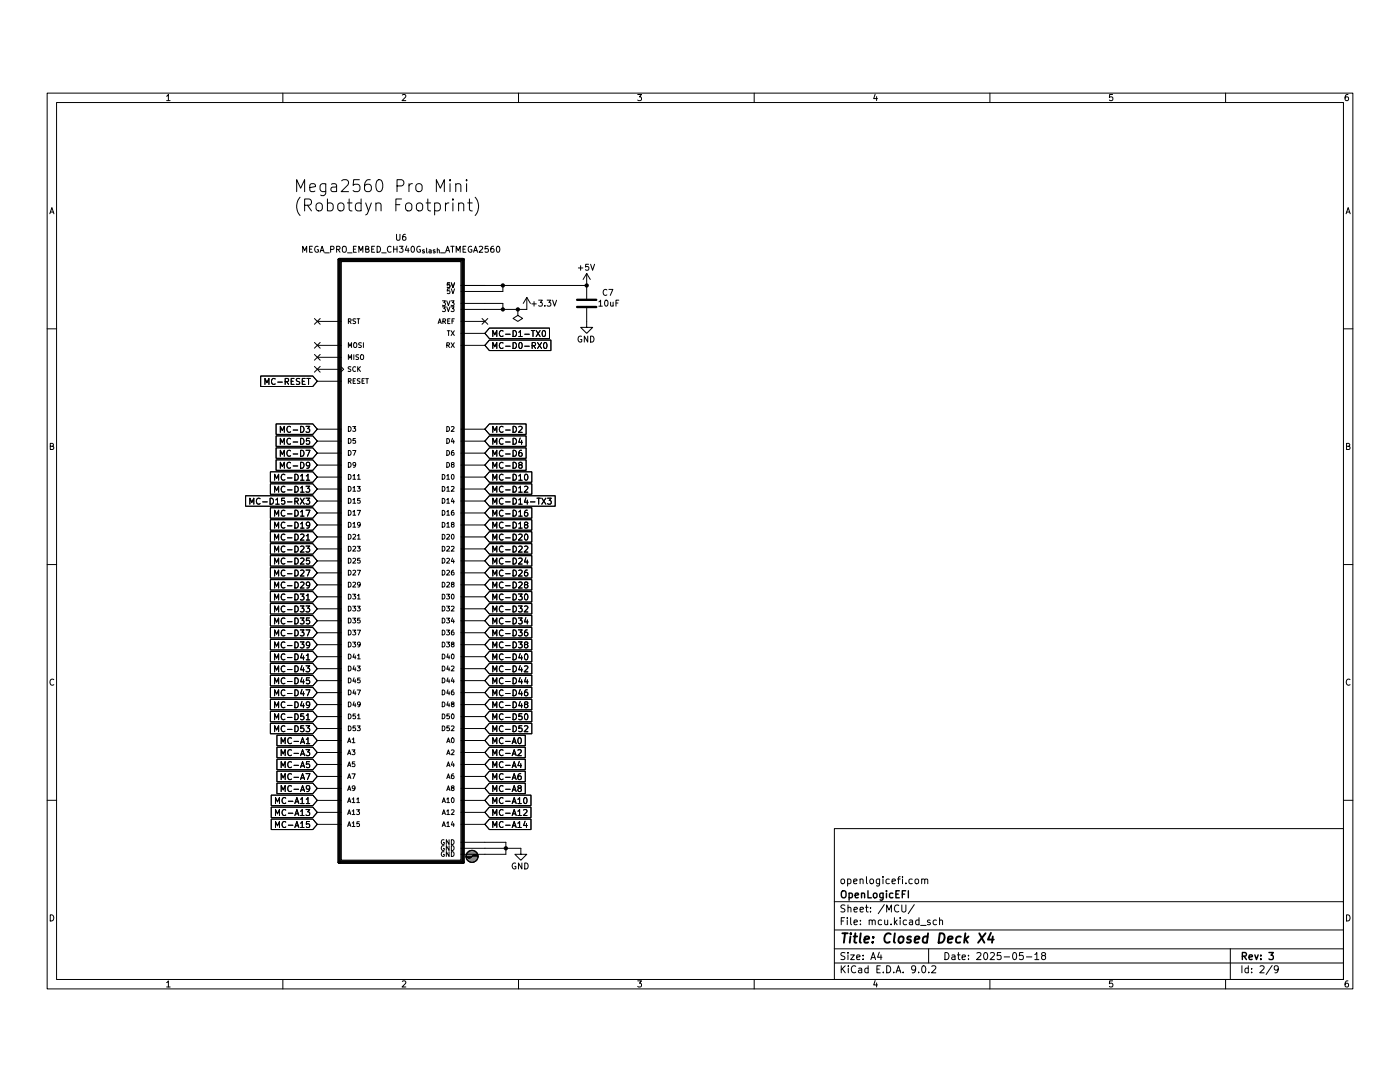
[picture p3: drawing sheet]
(kicad_sch
 (version 20250114)
 (generator "eeschema")
 (generator_version "9.0")
 (paper "A4")
 (title_block
  (title "Closed Deck X4")
  (date "2025-05-18")
  (rev "3")
  (company "OpenLogicEFI")
  (comment 1 "openlogicefi.com"))
 (lib_symbols
  (symbol "Arduino_Mega_Pro_2560:MEGA_PRO_EMBED_CH340G_/_ATMEGA2560"
   (pin_numbers (hide yes))
   (pin_names
    (offset 1.016)) (exclude_from_sim no) (in_bom yes) (on_board yes)
   (property "Reference" "U6" (at 0 68.58 0) (effects (font (size 1.27 1.27))))
   (property "Value" "MEGA_PRO_EMBED_CH340G_{slash}_ATMEGA2560" (at 0 66.04 0) (effects (font (size 1.27 1.27))))
   (property "Footprint" "Detonation:Arduino_Mega_Mini_2560_SmallCrtYd_NoVin" (at 0 0 0) (effects (font (size 1.27 1.27)) (justify left bottom) (hide yes)))
   (property "Datasheet" "" (at 0 0 0) (effects (font (size 1.27 1.27)) (justify left bottom) (hide yes)))
   (property "Description" "" (at 0 0 0) (effects (font (size 1.27 1.27)) (hide yes)))
   (property "ki_locked" "" (at 0 0 0) (effects (font (size 1.27 1.27))))
   (symbol "MEGA_PRO_EMBED_CH340G_/_ATMEGA2560_0_0"
    (rectangle (start -12.7 -63.5) (end 12.7 63.5) (stroke (width 0.254) (type default)) (fill (type background)))
    (pin input line (at -17.78 50.8 0) (length 5.08) (name "RST" (effects (font (size 1.016 1.016)))) (number "RST" (effects (font (size 1.016 1.016)))))
    (pin bidirectional line (at -17.78 45.72 0) (length 5.08) (name "MOSI" (effects (font (size 1.016 1.016)))) (number "MOSI" (effects (font (size 1.016 1.016)))))
    (pin bidirectional line (at -17.78 43.18 0) (length 5.08) (name "MISO" (effects (font (size 1.016 1.016)))) (number "MISO" (effects (font (size 1.016 1.016)))))
    (pin bidirectional clock (at -17.78 40.64 0) (length 5.08) (name "SCK" (effects (font (size 1.016 1.016)))) (number "SCK" (effects (font (size 1.016 1.016)))))
    (pin input line (at -17.78 38.1 0) (length 5.08) (name "RESET" (effects (font (size 1.016 1.016)))) (number "RESET" (effects (font (size 1.016 1.016)))))
    (pin bidirectional line (at -17.78 27.94 0) (length 5.08) (name "D3" (effects (font (size 1.016 1.016)))) (number "D3" (effects (font (size 1.016 1.016)))))
    (pin bidirectional line (at -17.78 25.4 0) (length 5.08) (name "D5" (effects (font (size 1.016 1.016)))) (number "D5" (effects (font (size 1.016 1.016)))))
    (pin bidirectional line (at -17.78 22.86 0) (length 5.08) (name "D7" (effects (font (size 1.016 1.016)))) (number "D7" (effects (font (size 1.016 1.016)))))
    (pin bidirectional line (at -17.78 20.32 0) (length 5.08) (name "D9" (effects (font (size 1.016 1.016)))) (number "D9" (effects (font (size 1.016 1.016)))))
    (pin bidirectional line (at -17.78 17.78 0) (length 5.08) (name "D11" (effects (font (size 1.016 1.016)))) (number "D11" (effects (font (size 1.016 1.016)))))
    (pin bidirectional line (at -17.78 15.24 0) (length 5.08) (name "D13" (effects (font (size 1.016 1.016)))) (number "D13" (effects (font (size 1.016 1.016)))))
    (pin bidirectional line (at -17.78 12.7 0) (length 5.08) (name "D15" (effects (font (size 1.016 1.016)))) (number "D15" (effects (font (size 1.016 1.016)))))
    (pin bidirectional line (at -17.78 10.16 0) (length 5.08) (name "D17" (effects (font (size 1.016 1.016)))) (number "D17" (effects (font (size 1.016 1.016)))))
    (pin bidirectional line (at -17.78 7.62 0) (length 5.08) (name "D19" (effects (font (size 1.016 1.016)))) (number "D19" (effects (font (size 1.016 1.016)))))
    (pin bidirectional line (at -17.78 5.08 0) (length 5.08) (name "D21" (effects (font (size 1.016 1.016)))) (number "D21" (effects (font (size 1.016 1.016)))))
    (pin bidirectional line (at -17.78 2.54 0) (length 5.08) (name "D23" (effects (font (size 1.016 1.016)))) (number "D23" (effects (font (size 1.016 1.016)))))
    (pin bidirectional line (at -17.78 0 0) (length 5.08) (name "D25" (effects (font (size 1.016 1.016)))) (number "D25" (effects (font (size 1.016 1.016)))))
    (pin bidirectional line (at -17.78 -2.54 0) (length 5.08) (name "D27" (effects (font (size 1.016 1.016)))) (number "D27" (effects (font (size 1.016 1.016)))))
    (pin bidirectional line (at -17.78 -5.08 0) (length 5.08) (name "D29" (effects (font (size 1.016 1.016)))) (number "D29" (effects (font (size 1.016 1.016)))))
    (pin bidirectional line (at -17.78 -7.62 0) (length 5.08) (name "D31" (effects (font (size 1.016 1.016)))) (number "D31" (effects (font (size 1.016 1.016)))))
    (pin bidirectional line (at -17.78 -10.16 0) (length 5.08) (name "D33" (effects (font (size 1.016 1.016)))) (number "D33" (effects (font (size 1.016 1.016)))))
    (pin bidirectional line (at -17.78 -12.7 0) (length 5.08) (name "D35" (effects (font (size 1.016 1.016)))) (number "D35" (effects (font (size 1.016 1.016)))))
    (pin bidirectional line (at -17.78 -15.24 0) (length 5.08) (name "D37" (effects (font (size 1.016 1.016)))) (number "D37" (effects (font (size 1.016 1.016)))))
    (pin bidirectional line (at -17.78 -17.78 0) (length 5.08) (name "D39" (effects (font (size 1.016 1.016)))) (number "D39" (effects (font (size 1.016 1.016)))))
    (pin bidirectional line (at -17.78 -20.32 0) (length 5.08) (name "D41" (effects (font (size 1.016 1.016)))) (number "D41" (effects (font (size 1.016 1.016)))))
    (pin bidirectional line (at -17.78 -22.86 0) (length 5.08) (name "D43" (effects (font (size 1.016 1.016)))) (number "D43" (effects (font (size 1.016 1.016)))))
    (pin bidirectional line (at -17.78 -25.4 0) (length 5.08) (name "D45" (effects (font (size 1.016 1.016)))) (number "D45" (effects (font (size 1.016 1.016)))))
    (pin bidirectional line (at -17.78 -27.94 0) (length 5.08) (name "D47" (effects (font (size 1.016 1.016)))) (number "D47" (effects (font (size 1.016 1.016)))))
    (pin bidirectional line (at -17.78 -30.48 0) (length 5.08) (name "D49" (effects (font (size 1.016 1.016)))) (number "D49" (effects (font (size 1.016 1.016)))))
    (pin bidirectional line (at -17.78 -33.02 0) (length 5.08) (name "D51" (effects (font (size 1.016 1.016)))) (number "D51" (effects (font (size 1.016 1.016)))))
    (pin bidirectional line (at -17.78 -35.56 0) (length 5.08) (name "D53" (effects (font (size 1.016 1.016)))) (number "D53" (effects (font (size 1.016 1.016)))))
    (pin bidirectional line (at -17.78 -38.1 0) (length 5.08) (name "A1" (effects (font (size 1.016 1.016)))) (number "A1" (effects (font (size 1.016 1.016)))))
    (pin bidirectional line (at -17.78 -40.64 0) (length 5.08) (name "A3" (effects (font (size 1.016 1.016)))) (number "A3" (effects (font (size 1.016 1.016)))))
    (pin bidirectional line (at -17.78 -43.18 0) (length 5.08) (name "A5" (effects (font (size 1.016 1.016)))) (number "A5" (effects (font (size 1.016 1.016)))))
    (pin bidirectional line (at -17.78 -45.72 0) (length 5.08) (name "A7" (effects (font (size 1.016 1.016)))) (number "A7" (effects (font (size 1.016 1.016)))))
    (pin bidirectional line (at -17.78 -48.26 0) (length 5.08) (name "A9" (effects (font (size 1.016 1.016)))) (number "A9" (effects (font (size 1.016 1.016)))))
    (pin bidirectional line (at -17.78 -50.8 0) (length 5.08) (name "A11" (effects (font (size 1.016 1.016)))) (number "A11" (effects (font (size 1.016 1.016)))))
    (pin bidirectional line (at -17.78 -53.34 0) (length 5.08) (name "A13" (effects (font (size 1.016 1.016)))) (number "A13" (effects (font (size 1.016 1.016)))))
    (pin bidirectional line (at -17.78 -55.88 0) (length 5.08) (name "A15" (effects (font (size 1.016 1.016)))) (number "A15" (effects (font (size 1.016 1.016)))))
    (pin power_in line (at 17.78 58.42 180) (length 5.08) (name "5V" (effects (font (size 1.016 1.016)))) (number "5V_2" (effects (font (size 1.016 1.016)))))
    (pin power_in line (at 17.78 58.42 180) (length 5.08) (name "5V" (effects (font (size 1.016 1.016)))) (number "5V_3" (effects (font (size 1.016 1.016)))))
    (pin power_in line (at 17.78 57.15 180) (length 5.08) (name "5V" (effects (font (size 1.016 1.016)))) (number "5V_1" (effects (font (size 1.016 1.016)))))
    (pin power_in line (at 17.78 54.61 180) (length 5.08) (name "3V3" (effects (font (size 1.016 1.016)))) (number "3V3_2" (effects (font (size 1.016 1.016)))))
    (pin power_in line (at 17.78 53.34 180) (length 5.08) (name "3V3" (effects (font (size 1.016 1.016)))) (number "3V3_1" (effects (font (size 1.016 1.016)))))
    (pin bidirectional line (at 17.78 50.8 180) (length 5.08) (name "AREF" (effects (font (size 1.016 1.016)))) (number "AREF" (effects (font (size 1.016 1.016)))))
    (pin output line (at 17.78 48.26 180) (length 5.08) (name "TX" (effects (font (size 1.016 1.016)))) (number "TX" (effects (font (size 1.016 1.016)))))
    (pin input line (at 17.78 45.72 180) (length 5.08) (name "RX" (effects (font (size 1.016 1.016)))) (number "RX" (effects (font (size 1.016 1.016)))))
    (pin bidirectional line (at 17.78 27.94 180) (length 5.08) (name "D2" (effects (font (size 1.016 1.016)))) (number "D2" (effects (font (size 1.016 1.016)))))
    (pin bidirectional line (at 17.78 25.4 180) (length 5.08) (name "D4" (effects (font (size 1.016 1.016)))) (number "D4" (effects (font (size 1.016 1.016)))))
    (pin bidirectional line (at 17.78 22.86 180) (length 5.08) (name "D6" (effects (font (size 1.016 1.016)))) (number "D6" (effects (font (size 1.016 1.016)))))
    (pin bidirectional line (at 17.78 20.32 180) (length 5.08) (name "D8" (effects (font (size 1.016 1.016)))) (number "D8" (effects (font (size 1.016 1.016)))))
    (pin bidirectional line (at 17.78 17.78 180) (length 5.08) (name "D10" (effects (font (size 1.016 1.016)))) (number "D10" (effects (font (size 1.016 1.016)))))
    (pin bidirectional line (at 17.78 15.24 180) (length 5.08) (name "D12" (effects (font (size 1.016 1.016)))) (number "D12" (effects (font (size 1.016 1.016)))))
    (pin bidirectional line (at 17.78 12.7 180) (length 5.08) (name "D14" (effects (font (size 1.016 1.016)))) (number "D14" (effects (font (size 1.016 1.016)))))
    (pin bidirectional line (at 17.78 10.16 180) (length 5.08) (name "D16" (effects (font (size 1.016 1.016)))) (number "D16" (effects (font (size 1.016 1.016)))))
    (pin bidirectional line (at 17.78 7.62 180) (length 5.08) (name "D18" (effects (font (size 1.016 1.016)))) (number "D18" (effects (font (size 1.016 1.016)))))
    (pin bidirectional line (at 17.78 5.08 180) (length 5.08) (name "D20" (effects (font (size 1.016 1.016)))) (number "D20" (effects (font (size 1.016 1.016)))))
    (pin bidirectional line (at 17.78 2.54 180) (length 5.08) (name "D22" (effects (font (size 1.016 1.016)))) (number "D22" (effects (font (size 1.016 1.016)))))
    (pin bidirectional line (at 17.78 0 180) (length 5.08) (name "D24" (effects (font (size 1.016 1.016)))) (number "D24" (effects (font (size 1.016 1.016)))))
    (pin bidirectional line (at 17.78 -2.54 180) (length 5.08) (name "D26" (effects (font (size 1.016 1.016)))) (number "D26" (effects (font (size 1.016 1.016)))))
    (pin bidirectional line (at 17.78 -5.08 180) (length 5.08) (name "D28" (effects (font (size 1.016 1.016)))) (number "D28" (effects (font (size 1.016 1.016)))))
    (pin bidirectional line (at 17.78 -7.62 180) (length 5.08) (name "D30" (effects (font (size 1.016 1.016)))) (number "D30" (effects (font (size 1.016 1.016)))))
    (pin bidirectional line (at 17.78 -10.16 180) (length 5.08) (name "D32" (effects (font (size 1.016 1.016)))) (number "D32" (effects (font (size 1.016 1.016)))))
    (pin bidirectional line (at 17.78 -12.7 180) (length 5.08) (name "D34" (effects (font (size 1.016 1.016)))) (number "D34" (effects (font (size 1.016 1.016)))))
    (pin bidirectional line (at 17.78 -15.24 180) (length 5.08) (name "D36" (effects (font (size 1.016 1.016)))) (number "D36" (effects (font (size 1.016 1.016)))))
    (pin bidirectional line (at 17.78 -17.78 180) (length 5.08) (name "D38" (effects (font (size 1.016 1.016)))) (number "D38" (effects (font (size 1.016 1.016)))))
    (pin bidirectional line (at 17.78 -20.32 180) (length 5.08) (name "D40" (effects (font (size 1.016 1.016)))) (number "D40" (effects (font (size 1.016 1.016)))))
    (pin bidirectional line (at 17.78 -22.86 180) (length 5.08) (name "D42" (effects (font (size 1.016 1.016)))) (number "D42" (effects (font (size 1.016 1.016)))))
    (pin bidirectional line (at 17.78 -25.4 180) (length 5.08) (name "D44" (effects (font (size 1.016 1.016)))) (number "D44" (effects (font (size 1.016 1.016)))))
    (pin bidirectional line (at 17.78 -27.94 180) (length 5.08) (name "D46" (effects (font (size 1.016 1.016)))) (number "D46" (effects (font (size 1.016 1.016)))))
    (pin bidirectional line (at 17.78 -30.48 180) (length 5.08) (name "D48" (effects (font (size 1.016 1.016)))) (number "D48" (effects (font (size 1.016 1.016)))))
    (pin bidirectional line (at 17.78 -33.02 180) (length 5.08) (name "D50" (effects (font (size 1.016 1.016)))) (number "D50" (effects (font (size 1.016 1.016)))))
    (pin bidirectional line (at 17.78 -35.56 180) (length 5.08) (name "D52" (effects (font (size 1.016 1.016)))) (number "D52" (effects (font (size 1.016 1.016)))))
    (pin bidirectional line (at 17.78 -38.1 180) (length 5.08) (name "A0" (effects (font (size 1.016 1.016)))) (number "A0" (effects (font (size 1.016 1.016)))))
    (pin bidirectional line (at 17.78 -40.64 180) (length 5.08) (name "A2" (effects (font (size 1.016 1.016)))) (number "A2" (effects (font (size 1.016 1.016)))))
    (pin bidirectional line (at 17.78 -43.18 180) (length 5.08) (name "A4" (effects (font (size 1.016 1.016)))) (number "A4" (effects (font (size 1.016 1.016)))))
    (pin bidirectional line (at 17.78 -45.72 180) (length 5.08) (name "A6" (effects (font (size 1.016 1.016)))) (number "A6" (effects (font (size 1.016 1.016)))))
    (pin bidirectional line (at 17.78 -48.26 180) (length 5.08) (name "A8" (effects (font (size 1.016 1.016)))) (number "A8" (effects (font (size 1.016 1.016)))))
    (pin bidirectional line (at 17.78 -50.8 180) (length 5.08) (name "A10" (effects (font (size 1.016 1.016)))) (number "A10" (effects (font (size 1.016 1.016)))))
    (pin bidirectional line (at 17.78 -53.34 180) (length 5.08) (name "A12" (effects (font (size 1.016 1.016)))) (number "A12" (effects (font (size 1.016 1.016)))))
    (pin bidirectional line (at 17.78 -55.88 180) (length 5.08) (name "A14" (effects (font (size 1.016 1.016)))) (number "A14" (effects (font (size 1.016 1.016)))))
    (pin power_in line (at 17.78 -59.69 180) (length 5.08) (name "GND" (effects (font (size 1.016 1.016)))) (number "GND_1" (effects (font (size 1.016 1.016)))))
    (pin power_in line (at 17.78 -60.96 180) (length 5.08) (name "GND" (effects (font (size 1.016 1.016)))) (number "GND_3" (effects (font (size 1.016 1.016)))))
    (pin power_in line (at 17.78 -62.23 180) (length 5.08) (name "GND" (effects (font (size 1.016 1.016)))) (number "GND_2" (effects (font (size 1.016 1.016))))))
   (embedded_fonts no))
  (symbol "Device:C"
   (pin_numbers (hide yes))
   (pin_names
    (offset 0.254)) (exclude_from_sim no) (in_bom yes) (on_board yes)
   (property "Reference" "C" (at 0.635 2.54 0) (effects (font (size 1.27 1.27)) (justify left)))
   (property "Value" "C" (at 0.635 -2.54 0) (effects (font (size 1.27 1.27)) (justify left)))
   (property "Footprint" "" (at 0.9652 -3.81 0) (effects (font (size 1.27 1.27)) (hide yes)))
   (property "Datasheet" "~" (at 0 0 0) (effects (font (size 1.27 1.27)) (hide yes)))
   (property "Description" "Unpolarized capacitor" (at 0 0 0) (effects (font (size 1.27 1.27)) (hide yes)))
   (symbol "C_0_1"
    (polyline (pts (xy -2.032 0.762) (xy 2.032 0.762)) (stroke (width 0.508) (type default)) (fill (type none)))
    (polyline (pts (xy -2.032 -0.762) (xy 2.032 -0.762)) (stroke (width 0.508) (type default)) (fill (type none))))
   (symbol "C_1_1"
    (pin passive line (at 0 3.81 270) (length 2.794) (name "~" (effects (font (size 1.27 1.27)))) (number "1" (effects (font (size 1.27 1.27)))))
    (pin passive line (at 0 -3.81 90) (length 2.794) (name "~" (effects (font (size 1.27 1.27)))) (number "2" (effects (font (size 1.27 1.27))))))
   (embedded_fonts no))
  (symbol "power:+3.3V"
   (power)
   (pin_names
    (offset 0)) (exclude_from_sim no) (in_bom yes) (on_board yes)
   (property "Reference" "#PWR" (at 0 -3.81 0) (effects (font (size 1.27 1.27)) (hide yes)))
   (property "Value" "+3.3V" (at 0 3.556 0) (effects (font (size 1.27 1.27))))
   (property "Footprint" "" (at 0 0 0) (effects (font (size 1.27 1.27)) (hide yes)))
   (property "Datasheet" "" (at 0 0 0) (effects (font (size 1.27 1.27)) (hide yes)))
   (property "Description" "Power symbol creates a global label with name \"+3.3V\"" (at 0 0 0) (effects (font (size 1.27 1.27)) (hide yes)))
   (symbol "+3.3V_0_1"
    (polyline (pts (xy -0.762 1.27) (xy 0 2.54)) (stroke (width 0) (type default)) (fill (type none)))
    (polyline (pts (xy 0 2.54) (xy 0.762 1.27)) (stroke (width 0) (type default)) (fill (type none)))
    (polyline (pts (xy 0 0) (xy 0 2.54)) (stroke (width 0) (type default)) (fill (type none))))
   (symbol "+3.3V_1_1"
    (pin power_in line (at 0 0 90) (length 0) (hide yes) (name "+3.3V" (effects (font (size 1.27 1.27)))) (number "1" (effects (font (size 1.27 1.27))))))
   (embedded_fonts no))
  (symbol "power:+5V"
   (power)
   (pin_names
    (offset 0)) (exclude_from_sim no) (in_bom yes) (on_board yes)
   (property "Reference" "#PWR" (at 0 -3.81 0) (effects (font (size 1.27 1.27)) (hide yes)))
   (property "Value" "+5V" (at 0 3.556 0) (effects (font (size 1.27 1.27))))
   (property "Footprint" "" (at 0 0 0) (effects (font (size 1.27 1.27)) (hide yes)))
   (property "Datasheet" "" (at 0 0 0) (effects (font (size 1.27 1.27)) (hide yes)))
   (property "Description" "Power symbol creates a global label with name \"+5V\"" (at 0 0 0) (effects (font (size 1.27 1.27)) (hide yes)))
   (symbol "+5V_0_1"
    (polyline (pts (xy -0.762 1.27) (xy 0 2.54)) (stroke (width 0) (type default)) (fill (type none)))
    (polyline (pts (xy 0 2.54) (xy 0.762 1.27)) (stroke (width 0) (type default)) (fill (type none)))
    (polyline (pts (xy 0 0) (xy 0 2.54)) (stroke (width 0) (type default)) (fill (type none))))
   (symbol "+5V_1_1"
    (pin power_in line (at 0 0 90) (length 0) (hide yes) (name "+5V" (effects (font (size 1.27 1.27)))) (number "1" (effects (font (size 1.27 1.27))))))
   (embedded_fonts no))
  (symbol "power:GND"
   (power)
   (pin_names
    (offset 0)) (exclude_from_sim no) (in_bom yes) (on_board yes)
   (property "Reference" "#PWR" (at 0 -6.35 0) (effects (font (size 1.27 1.27)) (hide yes)))
   (property "Value" "GND" (at 0 -3.81 0) (effects (font (size 1.27 1.27))))
   (property "Footprint" "" (at 0 0 0) (effects (font (size 1.27 1.27)) (hide yes)))
   (property "Datasheet" "" (at 0 0 0) (effects (font (size 1.27 1.27)) (hide yes)))
   (property "Description" "Power symbol creates a global label with name \"GND\" , ground" (at 0 0 0) (effects (font (size 1.27 1.27)) (hide yes)))
   (symbol "GND_0_1"
    (polyline (pts (xy 0 0) (xy 0 -1.27) (xy 1.27 -1.27) (xy 0 -2.54) (xy -1.27 -1.27) (xy 0 -1.27)) (stroke (width 0) (type default)) (fill (type none))))
   (symbol "GND_1_1"
    (pin power_in line (at 0 0 270) (length 0) (hide yes) (name "GND" (effects (font (size 1.27 1.27)))) (number "1" (effects (font (size 1.27 1.27))))))
   (embedded_fonts no))
  (symbol "power:PWR_FLAG"
   (power)
   (pin_numbers (hide yes))
   (pin_names
    (offset 0) (hide yes)) (exclude_from_sim no) (in_bom yes) (on_board yes)
   (property "Reference" "#FLG" (at 0 1.905 0) (effects (font (size 1.27 1.27)) (hide yes)))
   (property "Value" "PWR_FLAG" (at 0 3.81 0) (effects (font (size 1.27 1.27))))
   (property "Footprint" "" (at 0 0 0) (effects (font (size 1.27 1.27)) (hide yes)))
   (property "Datasheet" "~" (at 0 0 0) (effects (font (size 1.27 1.27)) (hide yes)))
   (property "Description" "Special symbol for telling ERC where power comes from" (at 0 0 0) (effects (font (size 1.27 1.27)) (hide yes)))
   (symbol "PWR_FLAG_0_0"
    (pin power_out line (at 0 0 90) (length 0) (name "pwr" (effects (font (size 1.27 1.27)))) (number "1" (effects (font (size 1.27 1.27))))))
   (symbol "PWR_FLAG_0_1"
    (polyline (pts (xy 0 0) (xy 0 1.27) (xy -1.016 1.905) (xy 0 2.54) (xy 1.016 1.905) (xy 0 1.27)) (stroke (width 0) (type default)) (fill (type none))))
   (embedded_fonts no)))
 (text "Mega2560 Pro Mini\n(Robotdyn Footprint)"
  (exclude_from_sim no)
  (at 62.23 35.56 0)
  (effects (font (size 2.54 2.54)) (justify left bottom)))
 (junction
  (at 106.68 55.88)
  (diameter 0)
  (color 0 0 0 0))
 (junction
  (at 106.68 50.8)
  (diameter 0)
  (color 0 0 0 0))
 (junction
  (at 124.46 50.8)
  (diameter 0)
  (color 0 0 0 0))
 (junction
  (at 109.855 55.88)
  (diameter 0)
  (color 0 0 0 0))
 (junction
  (at 107.315 170.18)
  (diameter 0)
  (color 0 0 0 0))
 (no_connect
  (at 67.31 68.58))
 (no_connect
  (at 67.31 66.04))
 (no_connect
  (at 67.31 63.5))
 (no_connect
  (at 102.87 58.42))
 (no_connect
  (at 67.31 58.42))
 (wire
  (pts (xy 102.87 54.61) (xy 106.68 54.61))
  (stroke (width 0) (type default)))
 (wire
  (pts (xy 106.68 52.07) (xy 106.68 50.8))
  (stroke (width 0) (type default)))
 (wire
  (pts (xy 107.315 168.91) (xy 107.315 170.18))
  (stroke (width 0) (type default)))
 (wire
  (pts (xy 102.87 171.45) (xy 107.315 171.45))
  (stroke (width 0) (type default)))
 (wire
  (pts (xy 106.68 50.8) (xy 124.46 50.8))
  (stroke (width 0) (type default)))
 (wire
  (pts (xy 109.855 55.88) (xy 111.76 55.88))
  (stroke (width 0) (type default)))
 (wire
  (pts (xy 106.68 54.61) (xy 106.68 55.88))
  (stroke (width 0) (type default)))
 (wire
  (pts (xy 102.87 52.07) (xy 106.68 52.07))
  (stroke (width 0) (type default)))
 (wire
  (pts (xy 102.87 55.88) (xy 106.68 55.88))
  (stroke (width 0) (type default)))
 (wire
  (pts (xy 102.87 50.8) (xy 106.68 50.8))
  (stroke (width 0) (type default)))
 (wire
  (pts (xy 102.87 170.18) (xy 107.315 170.18))
  (stroke (width 0) (type default)))
 (wire
  (pts (xy 107.315 171.45) (xy 107.315 170.18))
  (stroke (width 0) (type default)))
 (wire
  (pts (xy 107.315 170.18) (xy 110.49 170.18))
  (stroke (width 0) (type default)))
 (wire
  (pts (xy 106.68 55.88) (xy 109.855 55.88))
  (stroke (width 0) (type default)))
 (wire
  (pts (xy 102.87 168.91) (xy 107.315 168.91))
  (stroke (width 0) (type default)))
 (global_label "MC-D39"
  (shape input)
  (at 67.31 127 180)
  (fields_autoplaced yes)
  (effects (font (size 1.27 1.27)) (justify right))
  (property "Intersheetrefs" "${INTERSHEET_REFS}" (at 180.34 -12.7 0) (effects (font (size 1.27 1.27)) (justify left) (hide yes))))
 (global_label "MC-D5"
  (shape input)
  (at 67.31 83.82 180)
  (fields_autoplaced yes)
  (effects (font (size 1.27 1.27)) (justify right))
  (property "Intersheetrefs" "${INTERSHEET_REFS}" (at 180.34 10.16 0) (effects (font (size 1.27 1.27)) (justify left) (hide yes))))
 (global_label "MC-D19"
  (shape input)
  (at 67.31 101.6 180)
  (fields_autoplaced yes)
  (effects (font (size 1.27 1.27)) (justify right))
  (property "Intersheetrefs" "${INTERSHEET_REFS}" (at 57.0029 101.5206 0) (effects (font (size 1.27 1.27)) (justify right) (hide yes))))
 (global_label "MC-D44"
  (shape input)
  (at 102.87 134.62 0)
  (fields_autoplaced yes)
  (effects (font (size 1.27 1.27)) (justify left))
  (property "Intersheetrefs" "${INTERSHEET_REFS}" (at 113.1771 134.5406 0) (effects (font (size 1.27 1.27)) (justify left) (hide yes))))
 (global_label "MC-D2"
  (shape input)
  (at 102.87 81.28 0)
  (fields_autoplaced yes)
  (effects (font (size 1.27 1.27)) (justify left))
  (property "Intersheetrefs" "${INTERSHEET_REFS}" (at 111.9675 81.2006 0) (effects (font (size 1.27 1.27)) (justify left) (hide yes))))
 (global_label "MC-D11"
  (shape input)
  (at 67.31 91.44 180)
  (fields_autoplaced yes)
  (effects (font (size 1.27 1.27)) (justify right))
  (property "Intersheetrefs" "${INTERSHEET_REFS}" (at 180.34 2.54 0) (effects (font (size 1.27 1.27)) (justify left) (hide yes))))
 (global_label "MC-A11"
  (shape input)
  (at 67.31 160.02 180)
  (fields_autoplaced yes)
  (effects (font (size 1.27 1.27)) (justify right))
  (property "Intersheetrefs" "${INTERSHEET_REFS}" (at 57.1844 159.9406 0) (effects (font (size 1.27 1.27)) (justify right) (hide yes))))
 (global_label "MC-D8"
  (shape input)
  (at 102.87 88.9 0)
  (fields_autoplaced yes)
  (effects (font (size 1.27 1.27)) (justify left))
  (property "Intersheetrefs" "${INTERSHEET_REFS}" (at -10.16 7.62 0) (effects (font (size 1.27 1.27)) (hide yes))))
 (global_label "MC-D1-TX0"
  (shape input)
  (at 102.87 60.96 0)
  (fields_autoplaced yes)
  (effects (font (size 1.27 1.27)) (justify left))
  (property "Intersheetrefs" "${INTERSHEET_REFS}" (at 116.9266 60.8806 0) (effects (font (size 1.27 1.27)) (justify left) (hide yes))))
 (global_label "MC-D0-RX0"
  (shape input)
  (at 102.87 63.5 0)
  (fields_autoplaced yes)
  (effects (font (size 1.27 1.27)) (justify left))
  (property "Intersheetrefs" "${INTERSHEET_REFS}" (at 117.229 63.4206 0) (effects (font (size 1.27 1.27)) (justify left) (hide yes))))
 (global_label "MC-A7"
  (shape input)
  (at 67.31 154.94 180)
  (fields_autoplaced yes)
  (effects (font (size 1.27 1.27)) (justify right))
  (property "Intersheetrefs" "${INTERSHEET_REFS}" (at 58.3939 154.8606 0) (effects (font (size 1.27 1.27)) (justify right) (hide yes))))
 (global_label "MC-D17"
  (shape input)
  (at 67.31 99.06 180)
  (fields_autoplaced yes)
  (effects (font (size 1.27 1.27)) (justify right))
  (property "Intersheetrefs" "${INTERSHEET_REFS}" (at 20.32 22.86 0) (effects (font (size 1.27 1.27)) (hide yes))))
 (global_label "MC-D10"
  (shape input)
  (at 102.87 91.44 0)
  (fields_autoplaced yes)
  (effects (font (size 1.27 1.27)) (justify left))
  (property "Intersheetrefs" "${INTERSHEET_REFS}" (at -10.16 5.08 0) (effects (font (size 1.27 1.27)) (hide yes))))
 (global_label "MC-A10"
  (shape input)
  (at 102.87 160.02 0)
  (fields_autoplaced yes)
  (effects (font (size 1.27 1.27)) (justify left))
  (property "Intersheetrefs" "${INTERSHEET_REFS}" (at 146.05 35.56 0) (effects (font (size 1.27 1.27)) (justify left) (hide yes))))
 (global_label "MC-D42"
  (shape input)
  (at 102.87 132.08 0)
  (fields_autoplaced yes)
  (effects (font (size 1.27 1.27)) (justify left))
  (property "Intersheetrefs" "${INTERSHEET_REFS}" (at 113.1771 132.0006 0) (effects (font (size 1.27 1.27)) (justify left) (hide yes))))
 (global_label "MC-D50"
  (shape input)
  (at 102.87 142.24 0)
  (fields_autoplaced yes)
  (effects (font (size 1.27 1.27)) (justify left))
  (property "Intersheetrefs" "${INTERSHEET_REFS}" (at -10.16 -25.4 0) (effects (font (size 1.27 1.27)) (hide yes))))
 (global_label "MC-D48"
  (shape input)
  (at 102.87 139.7 0)
  (fields_autoplaced yes)
  (effects (font (size 1.27 1.27)) (justify left))
  (property "Intersheetrefs" "${INTERSHEET_REFS}" (at 113.1771 139.6206 0) (effects (font (size 1.27 1.27)) (justify left) (hide yes))))
 (global_label "MC-D23"
  (shape input)
  (at 67.31 106.68 180)
  (fields_autoplaced yes)
  (effects (font (size 1.27 1.27)) (justify right))
  (property "Intersheetrefs" "${INTERSHEET_REFS}" (at 57.0029 106.6006 0) (effects (font (size 1.27 1.27)) (justify right) (hide yes))))
 (global_label "MC-D46"
  (shape input)
  (at 102.87 137.16 0)
  (fields_autoplaced yes)
  (effects (font (size 1.27 1.27)) (justify left))
  (property "Intersheetrefs" "${INTERSHEET_REFS}" (at 113.1771 137.0806 0) (effects (font (size 1.27 1.27)) (justify left) (hide yes))))
 (global_label "MC-A14"
  (shape input)
  (at 102.87 165.1 0)
  (fields_autoplaced yes)
  (effects (font (size 1.27 1.27)) (justify left))
  (property "Intersheetrefs" "${INTERSHEET_REFS}" (at 112.9956 165.0206 0) (effects (font (size 1.27 1.27)) (justify left) (hide yes))))
 (global_label "MC-D33"
  (shape input)
  (at 67.31 119.38 180)
  (fields_autoplaced yes)
  (effects (font (size 1.27 1.27)) (justify right))
  (property "Intersheetrefs" "${INTERSHEET_REFS}" (at 57.0029 119.3006 0) (effects (font (size 1.27 1.27)) (justify right) (hide yes))))
 (global_label "MC-D49"
  (shape input)
  (at 67.31 139.7 180)
  (fields_autoplaced yes)
  (effects (font (size 1.27 1.27)) (justify right))
  (property "Intersheetrefs" "${INTERSHEET_REFS}" (at 180.34 -25.4 0) (effects (font (size 1.27 1.27)) (justify left) (hide yes))))
 (global_label "MC-D20"
  (shape input)
  (at 102.87 104.14 0)
  (fields_autoplaced yes)
  (effects (font (size 1.27 1.27)) (justify left))
  (property "Intersheetrefs" "${INTERSHEET_REFS}" (at 149.86 190.5 0) (effects (font (size 1.27 1.27)) (hide yes))))
 (global_label "MC-D6"
  (shape input)
  (at 102.87 86.36 0)
  (fields_autoplaced yes)
  (effects (font (size 1.27 1.27)) (justify left))
  (property "Intersheetrefs" "${INTERSHEET_REFS}" (at -10.16 10.16 0) (effects (font (size 1.27 1.27)) (hide yes))))
 (global_label "MC-D9"
  (shape input)
  (at 67.31 88.9 180)
  (fields_autoplaced yes)
  (effects (font (size 1.27 1.27)) (justify right))
  (property "Intersheetrefs" "${INTERSHEET_REFS}" (at 180.34 5.08 0) (effects (font (size 1.27 1.27)) (justify left) (hide yes))))
 (global_label "MC-D36"
  (shape input)
  (at 102.87 124.46 0)
  (fields_autoplaced yes)
  (effects (font (size 1.27 1.27)) (justify left))
  (property "Intersheetrefs" "${INTERSHEET_REFS}" (at 113.1771 124.3806 0) (effects (font (size 1.27 1.27)) (justify left) (hide yes))))
 (global_label "MC-A9"
  (shape input)
  (at 67.31 157.48 180)
  (fields_autoplaced yes)
  (effects (font (size 1.27 1.27)) (justify right))
  (property "Intersheetrefs" "${INTERSHEET_REFS}" (at 24.13 35.56 0) (effects (font (size 1.27 1.27)) (hide yes))))
 (global_label "MC-A15"
  (shape input)
  (at 67.31 165.1 180)
  (fields_autoplaced yes)
  (effects (font (size 1.27 1.27)) (justify right))
  (property "Intersheetrefs" "${INTERSHEET_REFS}" (at 57.1844 165.0206 0) (effects (font (size 1.27 1.27)) (justify right) (hide yes))))
 (global_label "MC-D7"
  (shape input)
  (at 67.31 86.36 180)
  (fields_autoplaced yes)
  (effects (font (size 1.27 1.27)) (justify right))
  (property "Intersheetrefs" "${INTERSHEET_REFS}" (at 180.34 7.62 0) (effects (font (size 1.27 1.27)) (justify left) (hide yes))))
 (global_label "MC-D29"
  (shape input)
  (at 67.31 114.3 180)
  (fields_autoplaced yes)
  (effects (font (size 1.27 1.27)) (justify right))
  (property "Intersheetrefs" "${INTERSHEET_REFS}" (at 57.0029 114.2206 0) (effects (font (size 1.27 1.27)) (justify right) (hide yes))))
 (global_label "MC-D40"
  (shape input)
  (at 102.87 129.54 0)
  (fields_autoplaced yes)
  (effects (font (size 1.27 1.27)) (justify left))
  (property "Intersheetrefs" "${INTERSHEET_REFS}" (at -10.16 -12.7 0) (effects (font (size 1.27 1.27)) (hide yes))))
 (global_label "MC-A4"
  (shape input)
  (at 102.87 152.4 0)
  (fields_autoplaced yes)
  (effects (font (size 1.27 1.27)) (justify left))
  (property "Intersheetrefs" "${INTERSHEET_REFS}" (at 146.05 43.18 0) (effects (font (size 1.27 1.27)) (justify left) (hide yes))))
 (global_label "MC-A0"
  (shape input)
  (at 102.87 147.32 0)
  (fields_autoplaced yes)
  (effects (font (size 1.27 1.27)) (justify left))
  (property "Intersheetrefs" "${INTERSHEET_REFS}" (at 146.05 48.26 0) (effects (font (size 1.27 1.27)) (justify left) (hide yes))))
 (global_label "MC-A12"
  (shape input)
  (at 102.87 162.56 0)
  (fields_autoplaced yes)
  (effects (font (size 1.27 1.27)) (justify left))
  (property "Intersheetrefs" "${INTERSHEET_REFS}" (at 112.9956 162.4806 0) (effects (font (size 1.27 1.27)) (justify left) (hide yes))))
 (global_label "MC-A8"
  (shape input)
  (at 102.87 157.48 0)
  (fields_autoplaced yes)
  (effects (font (size 1.27 1.27)) (justify left))
  (property "Intersheetrefs" "${INTERSHEET_REFS}" (at 146.05 38.1 0) (effects (font (size 1.27 1.27)) (justify left) (hide yes))))
 (global_label "MC-D51"
  (shape input)
  (at 67.31 142.24 180)
  (fields_autoplaced yes)
  (effects (font (size 1.27 1.27)) (justify right))
  (property "Intersheetrefs" "${INTERSHEET_REFS}" (at 180.34 -27.94 0) (effects (font (size 1.27 1.27)) (justify left) (hide yes))))
 (global_label "MC-D31"
  (shape input)
  (at 67.31 116.84 180)
  (fields_autoplaced yes)
  (effects (font (size 1.27 1.27)) (justify right))
  (property "Intersheetrefs" "${INTERSHEET_REFS}" (at 57.0029 116.7606 0) (effects (font (size 1.27 1.27)) (justify right) (hide yes))))
 (global_label "MC-A5"
  (shape input)
  (at 67.31 152.4 180)
  (fields_autoplaced yes)
  (effects (font (size 1.27 1.27)) (justify right))
  (property "Intersheetrefs" "${INTERSHEET_REFS}" (at 24.13 40.64 0) (effects (font (size 1.27 1.27)) (hide yes))))
 (global_label "MC-D12"
  (shape input)
  (at 102.87 93.98 0)
  (fields_autoplaced yes)
  (effects (font (size 1.27 1.27)) (justify left))
  (property "Intersheetrefs" "${INTERSHEET_REFS}" (at 113.1771 93.9006 0) (effects (font (size 1.27 1.27)) (justify left) (hide yes))))
 (global_label "MC-D52"
  (shape input)
  (at 102.87 144.78 0)
  (fields_autoplaced yes)
  (effects (font (size 1.27 1.27)) (justify left))
  (property "Intersheetrefs" "${INTERSHEET_REFS}" (at -10.16 -27.94 0) (effects (font (size 1.27 1.27)) (hide yes))))
 (global_label "MC-D47"
  (shape input)
  (at 67.31 137.16 180)
  (fields_autoplaced yes)
  (effects (font (size 1.27 1.27)) (justify right))
  (property "Intersheetrefs" "${INTERSHEET_REFS}" (at 180.34 -22.86 0) (effects (font (size 1.27 1.27)) (justify left) (hide yes))))
 (global_label "MC-D30"
  (shape input)
  (at 102.87 116.84 0)
  (fields_autoplaced yes)
  (effects (font (size 1.27 1.27)) (justify left))
  (property "Intersheetrefs" "${INTERSHEET_REFS}" (at 113.1771 116.7606 0) (effects (font (size 1.27 1.27)) (justify left) (hide yes))))
 (global_label "MC-A1"
  (shape input)
  (at 67.31 147.32 180)
  (fields_autoplaced yes)
  (effects (font (size 1.27 1.27)) (justify right))
  (property "Intersheetrefs" "${INTERSHEET_REFS}" (at 24.13 45.72 0) (effects (font (size 1.27 1.27)) (hide yes))))
 (global_label "MC-D34"
  (shape input)
  (at 102.87 121.92 0)
  (fields_autoplaced yes)
  (effects (font (size 1.27 1.27)) (justify left))
  (property "Intersheetrefs" "${INTERSHEET_REFS}" (at 113.1771 121.8406 0) (effects (font (size 1.27 1.27)) (justify left) (hide yes))))
 (global_label "MC-D14-TX3"
  (shape input)
  (at 102.87 96.52 0)
  (fields_autoplaced yes)
  (effects (font (size 1.27 1.27)) (justify left))
  (property "Intersheetrefs" "${INTERSHEET_REFS}" (at 118.1361 96.5994 0) (effects (font (size 1.27 1.27)) (justify left) (hide yes))))
 (global_label "MC-D32"
  (shape input)
  (at 102.87 119.38 0)
  (fields_autoplaced yes)
  (effects (font (size 1.27 1.27)) (justify left))
  (property "Intersheetrefs" "${INTERSHEET_REFS}" (at 113.1771 119.3006 0) (effects (font (size 1.27 1.27)) (justify left) (hide yes))))
 (global_label "MC-D18"
  (shape input)
  (at 102.87 101.6 0)
  (fields_autoplaced yes)
  (effects (font (size 1.27 1.27)) (justify left))
  (property "Intersheetrefs" "${INTERSHEET_REFS}" (at 113.1771 101.5206 0) (effects (font (size 1.27 1.27)) (justify left) (hide yes))))
 (global_label "MC-D16"
  (shape input)
  (at 102.87 99.06 0)
  (fields_autoplaced yes)
  (effects (font (size 1.27 1.27)) (justify left))
  (property "Intersheetrefs" "${INTERSHEET_REFS}" (at 149.86 177.8 0) (effects (font (size 1.27 1.27)) (hide yes))))
 (global_label "MC-D21"
  (shape input)
  (at 67.31 104.14 180)
  (fields_autoplaced yes)
  (effects (font (size 1.27 1.27)) (justify right))
  (property "Intersheetrefs" "${INTERSHEET_REFS}" (at 20.32 15.24 0) (effects (font (size 1.27 1.27)) (hide yes))))
 (global_label "MC-D26"
  (shape input)
  (at 102.87 111.76 0)
  (fields_autoplaced yes)
  (effects (font (size 1.27 1.27)) (justify left))
  (property "Intersheetrefs" "${INTERSHEET_REFS}" (at 113.1771 111.6806 0) (effects (font (size 1.27 1.27)) (justify left) (hide yes))))
 (global_label "MC-D43"
  (shape input)
  (at 67.31 132.08 180)
  (fields_autoplaced yes)
  (effects (font (size 1.27 1.27)) (justify right))
  (property "Intersheetrefs" "${INTERSHEET_REFS}" (at 57.0029 132.0006 0) (effects (font (size 1.27 1.27)) (justify right) (hide yes))))
 (global_label "MC-D13"
  (shape input)
  (at 67.31 93.98 180)
  (fields_autoplaced yes)
  (effects (font (size 1.27 1.27)) (justify right))
  (property "Intersheetrefs" "${INTERSHEET_REFS}" (at 57.0029 93.9006 0) (effects (font (size 1.27 1.27)) (justify right) (hide yes))))
 (global_label "MC-D28"
  (shape input)
  (at 102.87 114.3 0)
  (fields_autoplaced yes)
  (effects (font (size 1.27 1.27)) (justify left))
  (property "Intersheetrefs" "${INTERSHEET_REFS}" (at 113.1771 114.2206 0) (effects (font (size 1.27 1.27)) (justify left) (hide yes))))
 (global_label "MC-RESET"
  (shape input)
  (at 67.31 71.12 180)
  (fields_autoplaced yes)
  (effects (font (size 1.27 1.27)) (justify right))
  (property "Intersheetrefs" "${INTERSHEET_REFS}" (at 20.32 -73.66 0) (effects (font (size 1.27 1.27)) (hide yes))))
 (global_label "MC-D4"
  (shape input)
  (at 102.87 83.82 0)
  (fields_autoplaced yes)
  (effects (font (size 1.27 1.27)) (justify left))
  (property "Intersheetrefs" "${INTERSHEET_REFS}" (at -10.16 12.7 0) (effects (font (size 1.27 1.27)) (hide yes))))
 (global_label "MC-D35"
  (shape input)
  (at 67.31 121.92 180)
  (fields_autoplaced yes)
  (effects (font (size 1.27 1.27)) (justify right))
  (property "Intersheetrefs" "${INTERSHEET_REFS}" (at 57.0029 121.8406 0) (effects (font (size 1.27 1.27)) (justify right) (hide yes))))
 (global_label "MC-D53"
  (shape input)
  (at 67.31 144.78 180)
  (fields_autoplaced yes)
  (effects (font (size 1.27 1.27)) (justify right))
  (property "Intersheetrefs" "${INTERSHEET_REFS}" (at 180.34 -30.48 0) (effects (font (size 1.27 1.27)) (justify left) (hide yes))))
 (global_label "MC-D37"
  (shape input)
  (at 67.31 124.46 180)
  (fields_autoplaced yes)
  (effects (font (size 1.27 1.27)) (justify right))
  (property "Intersheetrefs" "${INTERSHEET_REFS}" (at 180.34 -10.16 0) (effects (font (size 1.27 1.27)) (justify left) (hide yes))))
 (global_label "MC-D15-RX3"
  (shape input)
  (at 67.31 96.52 180)
  (fields_autoplaced yes)
  (effects (font (size 1.27 1.27)) (justify right))
  (property "Intersheetrefs" "${INTERSHEET_REFS}" (at 51.7348 96.52 0) (effects (font (size 1.27 1.27)) (justify right) (hide yes))))
 (global_label "MC-A6"
  (shape input)
  (at 102.87 154.94 0)
  (fields_autoplaced yes)
  (effects (font (size 1.27 1.27)) (justify left))
  (property "Intersheetrefs" "${INTERSHEET_REFS}" (at 111.7861 154.8606 0) (effects (font (size 1.27 1.27)) (justify left) (hide yes))))
 (global_label "MC-D25"
  (shape input)
  (at 67.31 109.22 180)
  (fields_autoplaced yes)
  (effects (font (size 1.27 1.27)) (justify right))
  (property "Intersheetrefs" "${INTERSHEET_REFS}" (at 57.0029 109.1406 0) (effects (font (size 1.27 1.27)) (justify right) (hide yes))))
 (global_label "MC-D45"
  (shape input)
  (at 67.31 134.62 180)
  (fields_autoplaced yes)
  (effects (font (size 1.27 1.27)) (justify right))
  (property "Intersheetrefs" "${INTERSHEET_REFS}" (at 180.34 -20.32 0) (effects (font (size 1.27 1.27)) (justify left) (hide yes))))
 (global_label "MC-D22"
  (shape input)
  (at 102.87 106.68 0)
  (fields_autoplaced yes)
  (effects (font (size 1.27 1.27)) (justify left))
  (property "Intersheetrefs" "${INTERSHEET_REFS}" (at 113.1771 106.6006 0) (effects (font (size 1.27 1.27)) (justify left) (hide yes))))
 (global_label "MC-D3"
  (shape input)
  (at 67.31 81.28 180)
  (fields_autoplaced yes)
  (effects (font (size 1.27 1.27)) (justify right))
  (property "Intersheetrefs" "${INTERSHEET_REFS}" (at 58.2125 81.2006 0) (effects (font (size 1.27 1.27)) (justify right) (hide yes))))
 (global_label "MC-A2"
  (shape input)
  (at 102.87 149.86 0)
  (fields_autoplaced yes)
  (effects (font (size 1.27 1.27)) (justify left))
  (property "Intersheetrefs" "${INTERSHEET_REFS}" (at 146.05 45.72 0) (effects (font (size 1.27 1.27)) (justify left) (hide yes))))
 (global_label "MC-D27"
  (shape input)
  (at 67.31 111.76 180)
  (fields_autoplaced yes)
  (effects (font (size 1.27 1.27)) (justify right))
  (property "Intersheetrefs" "${INTERSHEET_REFS}" (at 57.0029 111.6806 0) (effects (font (size 1.27 1.27)) (justify right) (hide yes))))
 (global_label "MC-D38"
  (shape input)
  (at 102.87 127 0)
  (fields_autoplaced yes)
  (effects (font (size 1.27 1.27)) (justify left))
  (property "Intersheetrefs" "${INTERSHEET_REFS}" (at -10.16 -10.16 0) (effects (font (size 1.27 1.27)) (hide yes))))
 (global_label "MC-D41"
  (shape input)
  (at 67.31 129.54 180)
  (fields_autoplaced yes)
  (effects (font (size 1.27 1.27)) (justify right))
  (property "Intersheetrefs" "${INTERSHEET_REFS}" (at 180.34 -15.24 0) (effects (font (size 1.27 1.27)) (justify left) (hide yes))))
 (global_label "MC-A3"
  (shape input)
  (at 67.31 149.86 180)
  (fields_autoplaced yes)
  (effects (font (size 1.27 1.27)) (justify right))
  (property "Intersheetrefs" "${INTERSHEET_REFS}" (at 24.13 43.18 0) (effects (font (size 1.27 1.27)) (hide yes))))
 (global_label "MC-A13"
  (shape input)
  (at 67.31 162.56 180)
  (fields_autoplaced yes)
  (effects (font (size 1.27 1.27)) (justify right))
  (property "Intersheetrefs" "${INTERSHEET_REFS}" (at 57.1844 162.4806 0) (effects (font (size 1.27 1.27)) (justify right) (hide yes))))
 (global_label "MC-D24"
  (shape input)
  (at 102.87 109.22 0)
  (fields_autoplaced yes)
  (effects (font (size 1.27 1.27)) (justify left))
  (property "Intersheetrefs" "${INTERSHEET_REFS}" (at -10.16 7.62 0) (effects (font (size 1.27 1.27)) (hide yes))))
 (symbol
  (lib_id "power:+5V")
  (at 124.46 50.8 0)
  (unit 1)
  (exclude_from_sim no)
  (in_bom yes)
  (on_board yes)
  (dnp no)
  (property "Reference" "#PWR010" (at 124.46 54.61 0) (effects (font (size 1.27 1.27)) (hide yes)))
  (property "Value" "+5V" (at 126.365 46.99 0) (effects (font (size 1.27 1.27)) (justify right)))
  (property "Footprint" "" (at 124.46 50.8 0) (effects (font (size 1.27 1.27)) (hide yes)))
  (property "Datasheet" "" (at 124.46 50.8 0) (effects (font (size 1.27 1.27)) (hide yes)))
  (property "Description" "" (at 124.46 50.8 0) (effects (font (size 1.27 1.27)) (hide yes)))
  (pin "1"))
 (symbol
  (lib_id "Arduino_Mega_Pro_2560:MEGA_PRO_EMBED_CH340G_/_ATMEGA2560")
  (at 85.09 109.22 0)
  (unit 1)
  (exclude_from_sim yes)
  (in_bom no)
  (on_board yes)
  (dnp no)
  (fields_autoplaced yes)
  (property "Reference" "U6" (at 85.09 40.64 0) (effects (font (size 1.27 1.27))))
  (property "Value" "MEGA_PRO_EMBED_CH340G_{slash}_ATMEGA2560" (at 85.09 43.18 0) (effects (font (size 1.27 1.27))))
  (property "Footprint" "Detonation:Arduino_Mega_Mini_2560_SmallCrtYd_NoVin" (at 85.09 109.22 0) (effects (font (size 1.27 1.27)) (justify left bottom) (hide yes)))
  (property "Datasheet" "" (at 85.09 109.22 0) (effects (font (size 1.27 1.27)) (justify left bottom) (hide yes)))
  (property "Description" "" (at 85.09 109.22 0) (effects (font (size 1.27 1.27)) (hide yes)))
  (property "exclude_from_bom" "" (at 0 218.44 0) (effects (font (size 1.27 1.27)) (hide yes)))
  (pin "3V3_1")
  (pin "3V3_2")
  (pin "5V_1")
  (pin "5V_2")
  (pin "5V_3")
  (pin "A0")
  (pin "A1")
  (pin "A10")
  (pin "A11")
  (pin "A12")
  (pin "A13")
  (pin "A14")
  (pin "A15")
  (pin "A2")
  (pin "A3")
  (pin "A4")
  (pin "A5")
  (pin "A6")
  (pin "A7")
  (pin "A8")
  (pin "A9")
  (pin "AREF")
  (pin "D10")
  (pin "D11")
  (pin "D12")
  (pin "D13")
  (pin "D14")
  (pin "D15")
  (pin "D16")
  (pin "D17")
  (pin "D18")
  (pin "D19")
  (pin "D2")
  (pin "D20")
  (pin "D21")
  (pin "D22")
  (pin "D23")
  (pin "D24")
  (pin "D25")
  (pin "D26")
  (pin "D27")
  (pin "D28")
  (pin "D29")
  (pin "D3")
  (pin "D30")
  (pin "D31")
  (pin "D32")
  (pin "D33")
  (pin "D34")
  (pin "D35")
  (pin "D36")
  (pin "D37")
  (pin "D38")
  (pin "D39")
  (pin "D4")
  (pin "D40")
  (pin "D41")
  (pin "D42")
  (pin "D43")
  (pin "D44")
  (pin "D45")
  (pin "D46")
  (pin "D47")
  (pin "D48")
  (pin "D49")
  (pin "D5")
  (pin "D50")
  (pin "D51")
  (pin "D52")
  (pin "D53")
  (pin "D6")
  (pin "D7")
  (pin "D8")
  (pin "D9")
  (pin "GND_1")
  (pin "GND_2")
  (pin "GND_3")
  (pin "MISO")
  (pin "MOSI")
  (pin "RESET")
  (pin "RST")
  (pin "RX")
  (pin "SCK")
  (pin "TX"))
 (symbol
  (lib_id "power:+3.3V")
  (at 111.76 55.88 0)
  (unit 1)
  (exclude_from_sim no)
  (in_bom yes)
  (on_board yes)
  (dnp no)
  (property "Reference" "#PWR0139" (at 111.76 59.69 0) (effects (font (size 1.27 1.27)) (hide yes)))
  (property "Value" "+3.3V" (at 112.395 54.61 0) (effects (font (size 1.27 1.27)) (justify left)))
  (property "Footprint" "" (at 111.76 55.88 0) (effects (font (size 1.27 1.27)) (hide yes)))
  (property "Datasheet" "" (at 111.76 55.88 0) (effects (font (size 1.27 1.27)) (hide yes)))
  (property "Description" "" (at 111.76 55.88 0) (effects (font (size 1.27 1.27)) (hide yes)))
  (pin "1"))
 (symbol
  (lib_id "power:PWR_FLAG")
  (at 109.855 55.88 180)
  (unit 1)
  (exclude_from_sim no)
  (in_bom yes)
  (on_board yes)
  (dnp no)
  (property "Reference" "#FLG04" (at 109.855 57.785 0) (effects (font (size 1.27 1.27)) (hide yes)))
  (property "Value" "PWR_FLAG" (at 109.855 60.1472 0) (effects (font (size 1.27 1.27)) (hide yes)))
  (property "Footprint" "" (at 109.855 55.88 0) (effects (font (size 1.27 1.27)) (hide yes)))
  (property "Datasheet" "~" (at 109.855 55.88 0) (effects (font (size 1.27 1.27)) (hide yes)))
  (property "Description" "" (at 109.855 55.88 0) (effects (font (size 1.27 1.27)) (hide yes)))
  (pin "1"))
 (symbol
  (lib_id "Device:C")
  (at 124.46 54.61 0)
  (unit 1)
  (exclude_from_sim no)
  (in_bom yes)
  (on_board yes)
  (dnp no)
  (property "Reference" "C7" (at 130.302 52.324 0) (effects (font (size 1.27 1.27)) (justify right)))
  (property "Value" "10uF" (at 131.572 54.61 0) (effects (font (size 1.27 1.27)) (justify right)))
  (property "Footprint" "Capacitor_SMD:C_1206_3216Metric" (at 125.4252 58.42 0) (effects (font (size 1.27 1.27)) (hide yes)))
  (property "Datasheet" "~" (at 124.46 54.61 0) (effects (font (size 1.27 1.27)) (hide yes)))
  (property "Description" "" (at 124.46 54.61 0) (effects (font (size 1.27 1.27)) (hide yes)))
  (property "Manufacture Part Number" "CL31A106KBHNNNE" (at 124.46 54.61 0) (effects (font (size 1.27 1.27)) (hide yes)))
  (property "LCSC" "C13585" (at 124.46 54.61 0) (effects (font (size 1.27 1.27)) (hide yes)))
  (pin "1")
  (pin "2"))
 (symbol
  (lib_id "power:GND")
  (at 124.46 58.42 0)
  (unit 1)
  (exclude_from_sim no)
  (in_bom yes)
  (on_board yes)
  (dnp no)
  (property "Reference" "#PWR033" (at 124.46 64.77 0) (effects (font (size 1.27 1.27)) (hide yes)))
  (property "Value" "GND" (at 126.365 62.23 0) (effects (font (size 1.27 1.27)) (justify right)))
  (property "Footprint" "" (at 124.46 58.42 0) (effects (font (size 1.27 1.27)) (hide yes)))
  (property "Datasheet" "" (at 124.46 58.42 0) (effects (font (size 1.27 1.27)) (hide yes)))
  (property "Description" "" (at 124.46 58.42 0) (effects (font (size 1.27 1.27)) (hide yes)))
  (pin "1"))
 (symbol
  (lib_id "power:GND")
  (at 110.49 170.18 0)
  (unit 1)
  (exclude_from_sim no)
  (in_bom yes)
  (on_board yes)
  (dnp no)
  (property "Reference" "#PWR09" (at 110.49 176.53 0) (effects (font (size 1.27 1.27)) (hide yes)))
  (property "Value" "GND" (at 112.395 173.99 0) (effects (font (size 1.27 1.27)) (justify right)))
  (property "Footprint" "" (at 110.49 170.18 0) (effects (font (size 1.27 1.27)) (hide yes)))
  (property "Datasheet" "" (at 110.49 170.18 0) (effects (font (size 1.27 1.27)) (hide yes)))
  (property "Description" "" (at 110.49 170.18 0) (effects (font (size 1.27 1.27)) (hide yes)))
  (pin "1")))
